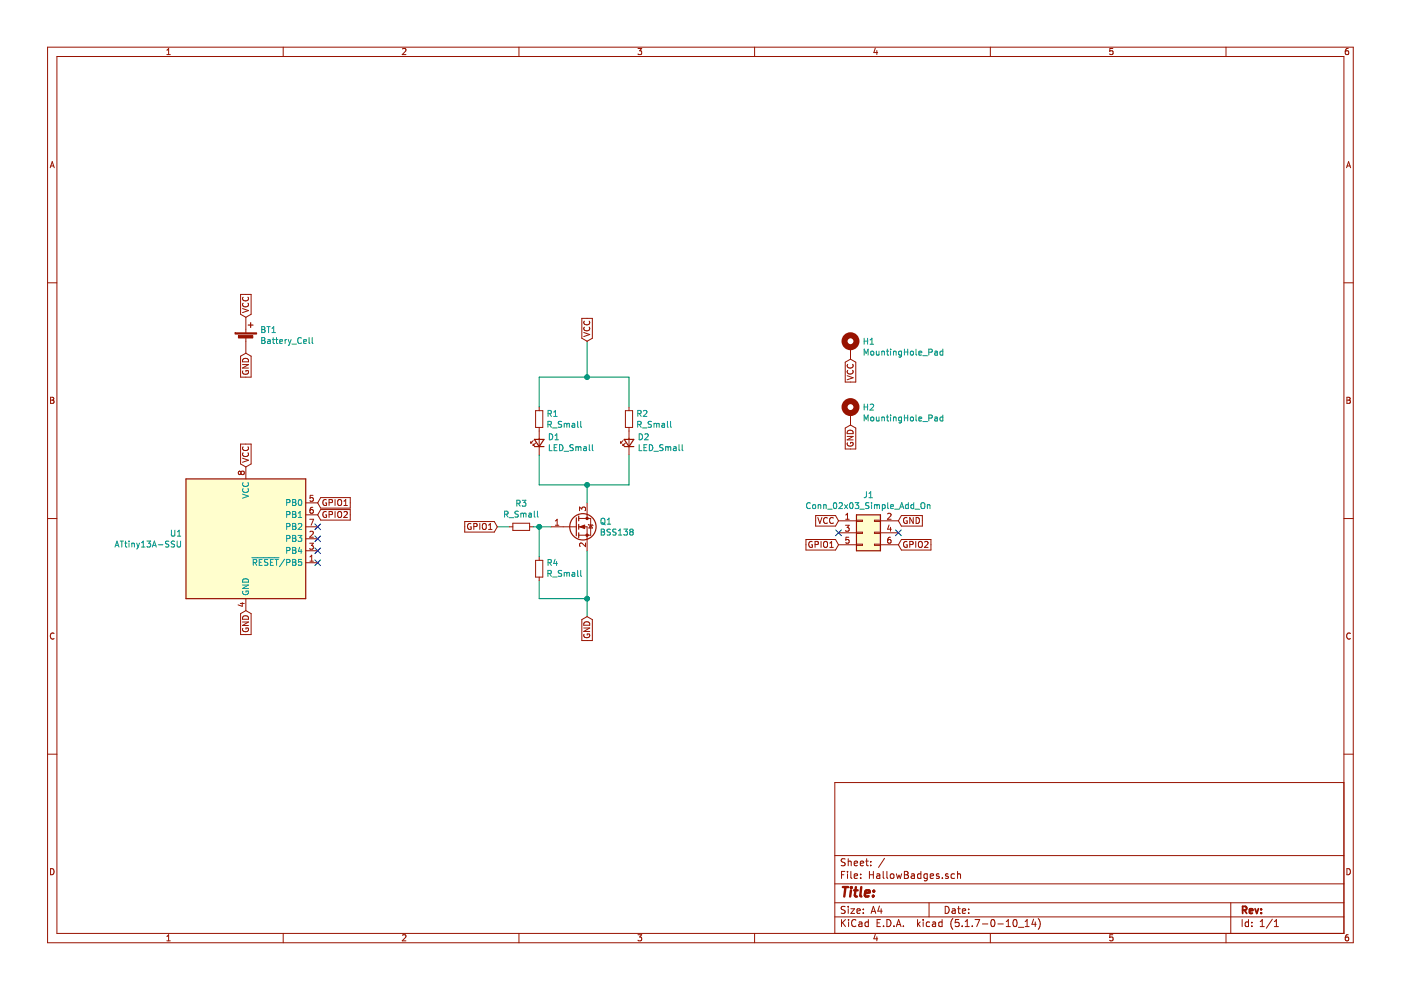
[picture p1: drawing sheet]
EESchema Schematic File Version 4
EELAYER 30 0
EELAYER END
$Descr A4 11693 8268
encoding utf-8
Sheet 1 1
Title ""
Date ""
Rev ""
Comp ""
Comment1 ""
Comment2 ""
Comment3 ""
Comment4 ""
$EndDescr
Text GLabel 7000 4350 0    50   Input ~ 0
VCC
Text GLabel 7500 4350 2    50   Input ~ 0
GND
Text GLabel 7000 4550 0    50   Input ~ 0
GPIO1
Text GLabel 7500 4550 2    50   Input ~ 0
GPIO2
Text GLabel 2050 3900 1    50   Input ~ 0
VCC
Text GLabel 2050 5100 3    50   Input ~ 0
GND
Text GLabel 2650 4200 2    50   Input ~ 0
GPIO1
Text GLabel 2650 4300 2    50   Input ~ 0
GPIO2
NoConn ~ 7000 4450
NoConn ~ 7500 4450
NoConn ~ 2650 4400
NoConn ~ 2650 4500
NoConn ~ 2650 4600
NoConn ~ 2650 4700
Text GLabel 2050 2650 1    50   Input ~ 0
VCC
Text GLabel 2050 2950 3    50   Input ~ 0
GND
Text GLabel 4900 2850 1    50   Input ~ 0
VCC
Wire Wire Line
	4900 2850 4900 3150
Wire Wire Line
	4900 3150 5250 3150
Wire Wire Line
	5250 3150 5250 3400
Wire Wire Line
	4900 3150 4500 3150
Wire Wire Line
	4500 3150 4500 3400
Connection ~ 4900 3150
Wire Wire Line
	4500 3800 4500 4050
Wire Wire Line
	4500 4050 4900 4050
Wire Wire Line
	4900 4050 4900 4200
Wire Wire Line
	5250 3800 5250 4050
Wire Wire Line
	5250 4050 4900 4050
Connection ~ 4900 4050
Text GLabel 4150 4400 0    50   Input ~ 0
GPIO1
Wire Wire Line
	4150 4400 4250 4400
Wire Wire Line
	4450 4400 4500 4400
Text GLabel 4900 5150 3    50   Input ~ 0
GND
Wire Wire Line
	4900 4600 4900 5000
Text GLabel 7100 3000 3    50   Input ~ 0
VCC
Text GLabel 7100 3550 3    50   Input ~ 0
GND
Wire Wire Line
	4500 4650 4500 4400
Connection ~ 4500 4400
Wire Wire Line
	4500 4400 4600 4400
Wire Wire Line
	4500 4850 4500 5000
Wire Wire Line
	4500 5000 4900 5000
Connection ~ 4900 5000
Wire Wire Line
	4900 5000 4900 5150
$Comp
L Device:R_Small R4
U 1 1
P 4500 4750
F 0 "R4" H 4441 4704 50  0000 R CNN
F 1 "R_Small" H 4441 4795 50  0000 R CNN
F 2 "Resistor_SMD:R_0805_2012Metric_Pad1.20x1.40mm_HandSolder" H 4500 4750 50  0001 C CNN
F 3 "~" H 4500 4750 50  0001 C CNN
	1    4500 4750
	-1   0    0    1   
$EndComp
$Comp
L Mechanical:MountingHole_Pad H2
U 1 1
P 7100 3450
F 0 "H2" H 7200 3499 50  0000 L CNN
F 1 "MountingHole_Pad" H 7200 3408 50  0000 L CNN
F 2 "MountingHole:MountingHole_2.7mm_M2.5_Pad" H 7100 3450 50  0001 C CNN
F 3 "~" H 7100 3450 50  0001 C CNN
	1    7100 3450
	1    0    0    -1  
$EndComp
$Comp
L Mechanical:MountingHole_Pad H1
U 1 1
P 7100 2900
F 0 "H1" H 7200 2949 50  0000 L CNN
F 1 "MountingHole_Pad" H 7200 2858 50  0000 L CNN
F 2 "MountingHole:MountingHole_2.7mm_M2.5_Pad" H 7100 2900 50  0001 C CNN
F 3 "~" H 7100 2900 50  0001 C CNN
	1    7100 2900
	1    0    0    -1  
$EndComp
$Comp
L Device:R_Small R3
U 1 1
P 4350 4400
F 0 "R3" V 4154 4400 50  0000 C CNN
F 1 "R_Small" V 4245 4400 50  0000 C CNN
F 2 "Resistor_SMD:R_0805_2012Metric_Pad1.20x1.40mm_HandSolder" H 4350 4400 50  0001 C CNN
F 3 "~" H 4350 4400 50  0001 C CNN
	1    4350 4400
	0    1    1    0   
$EndComp
$Comp
L Transistor_FET:BSS138 Q1
U 1 1
P 4800 4400
F 0 "Q1" H 5004 4446 50  0000 L CNN
F 1 "BSS138" H 5004 4355 50  0000 L CNN
F 2 "Package_TO_SOT_SMD:SOT-23" H 5000 4325 50  0001 L CIN
F 3 "https://www.onsemi.com/pub/Collateral/BSS138-D.PDF" H 4800 4400 50  0001 L CNN
	1    4800 4400
	1    0    0    -1  
$EndComp
$Comp
L Device:R_Small R2
U 1 1
P 5250 3500
F 0 "R2" H 5309 3546 50  0000 L CNN
F 1 "R_Small" H 5309 3455 50  0000 L CNN
F 2 "Resistor_SMD:R_0805_2012Metric_Pad1.20x1.40mm_HandSolder" H 5250 3500 50  0001 C CNN
F 3 "~" H 5250 3500 50  0001 C CNN
	1    5250 3500
	1    0    0    -1  
$EndComp
$Comp
L Device:R_Small R1
U 1 1
P 4500 3500
F 0 "R1" H 4559 3546 50  0000 L CNN
F 1 "R_Small" H 4559 3455 50  0000 L CNN
F 2 "Resistor_SMD:R_0805_2012Metric_Pad1.20x1.40mm_HandSolder" H 4500 3500 50  0001 C CNN
F 3 "~" H 4500 3500 50  0001 C CNN
	1    4500 3500
	1    0    0    -1  
$EndComp
$Comp
L Device:LED_Small D2
U 1 1
P 5250 3700
F 0 "D2" V 5296 3630 50  0000 R CNN
F 1 "LED_Small" V 5205 3630 50  0000 R CNN
F 2 "LED_SMD:LED_0805_2012Metric_Pad1.15x1.40mm_HandSolder" V 5250 3700 50  0001 C CNN
F 3 "~" V 5250 3700 50  0001 C CNN
	1    5250 3700
	0    -1   -1   0   
$EndComp
$Comp
L Device:LED_Small D1
U 1 1
P 4500 3700
F 0 "D1" V 4546 3630 50  0000 R CNN
F 1 "LED_Small" V 4455 3630 50  0000 R CNN
F 2 "LED_SMD:LED_0805_2012Metric_Pad1.15x1.40mm_HandSolder" V 4500 3700 50  0001 C CNN
F 3 "~" V 4500 3700 50  0001 C CNN
	1    4500 3700
	0    -1   -1   0   
$EndComp
$Comp
L MCU_Microchip_ATtiny:ATtiny13A-SSU U1
U 1 1
P 2050 4500
F 0 "U1" H 1520 4546 50  0000 R CNN
F 1 "ATtiny13A-SSU" H 1520 4455 50  0000 R CNN
F 2 "Package_SO:SOIC-8_3.9x4.9mm_P1.27mm" H 2050 4500 50  0001 C CIN
F 3 "http://ww1.microchip.com/downloads/en/DeviceDoc/doc8126.pdf" H 2050 4500 50  0001 C CNN
	1    2050 4500
	1    0    0    -1  
$EndComp
$Comp
L Device:Battery_Cell BT1
U 1 1
P 2050 2850
F 0 "BT1" H 2168 2946 50  0000 L CNN
F 1 "Battery_Cell" H 2168 2855 50  0000 L CNN
F 2 "Battery:BatteryHolder_Keystone_3002_1x2032" V 2050 2910 50  0001 C CNN
F 3 "https://www.memoryprotectiondevices.com/datasheets/BC-2003-datasheet.pdf" V 2050 2910 50  0001 C CNN
	1    2050 2850
	1    0    0    -1  
$EndComp
$Comp
L Connector_Generic:Conn_02x03_Odd_Even J1
U 1 1
P 7200 4450
F 0 "J1" H 7250 4767 50  0000 C CNN
F 1 "Conn_02x03_Simple_Add_On" H 7250 4676 50  0000 C CNN
F 2 "Connector_PinHeader_2.54mm:PinHeader_2x03_P2.54mm_Vertical_SMD" H 7200 4450 50  0001 C CNN
F 3 "https://hackaday.io/project/175182-simple-add-ons-sao" H 7200 4450 50  0001 C CNN
	1    7200 4450
	1    0    0    -1  
$EndComp
$EndSCHEMATC
